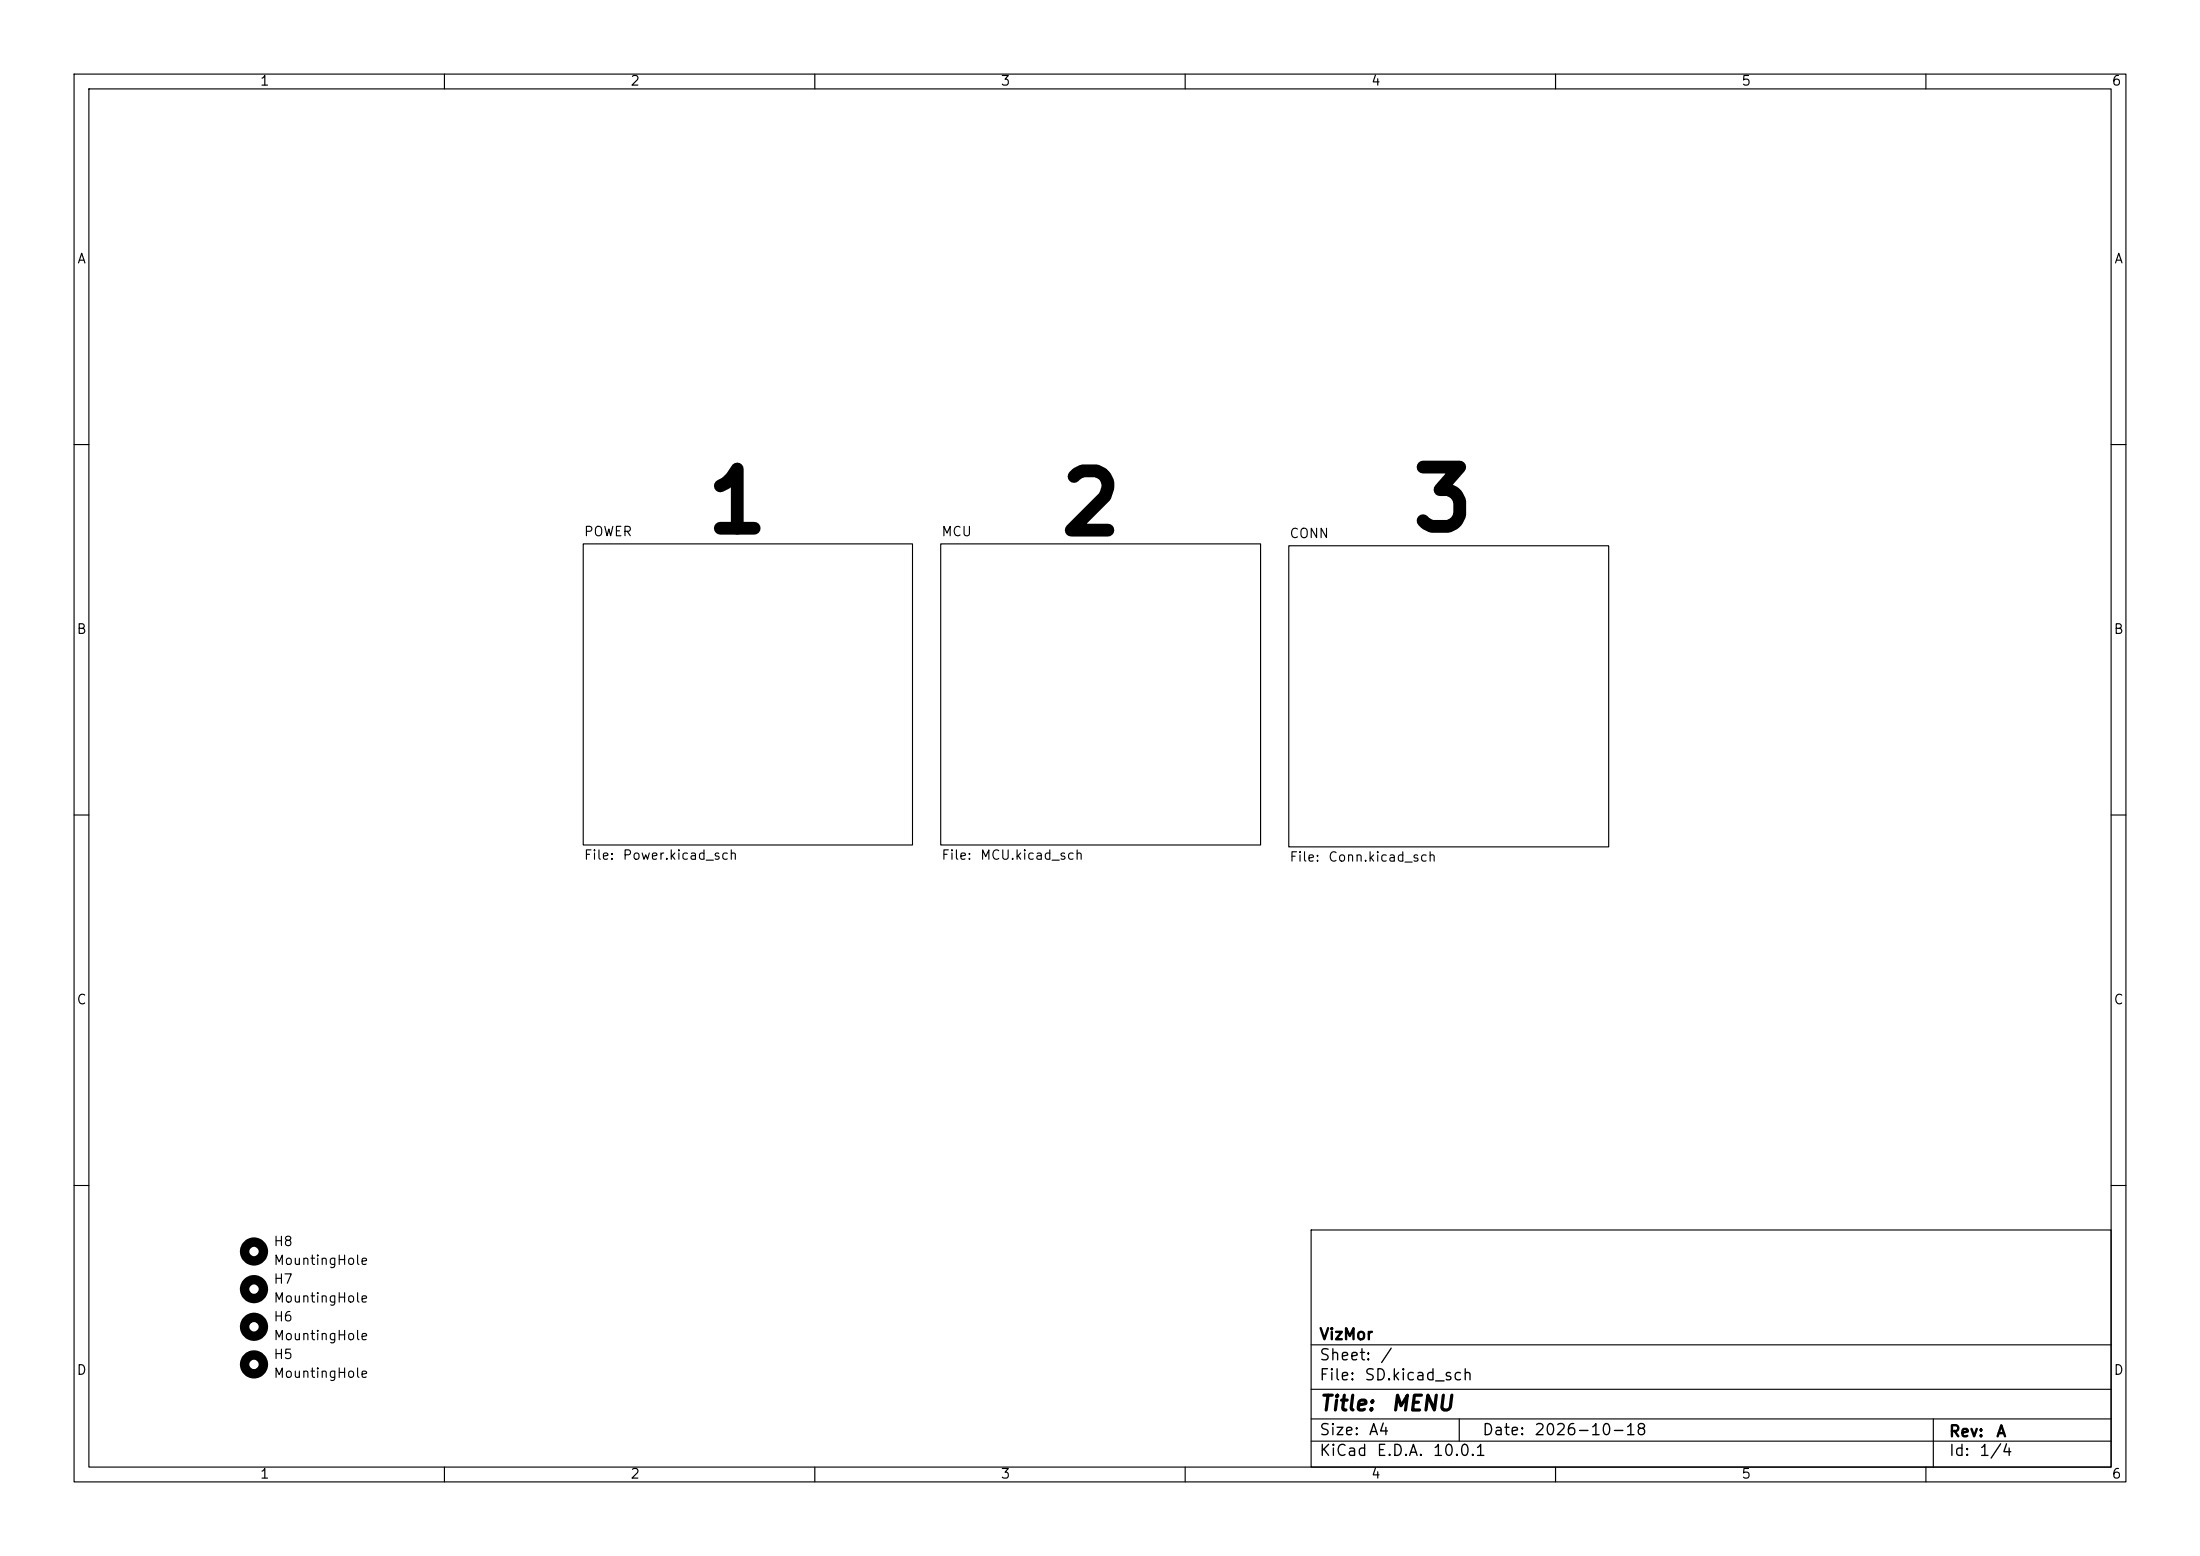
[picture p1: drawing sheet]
<svg xmlns="http://www.w3.org/2000/svg" width="297mm" height="210mm" viewBox="0 0 297 210" stroke-linecap="round" stroke-linejoin="round" font-family="sans-serif">
<g fill="none" stroke="#000" stroke-width=".15">
<path d="M10 10h277v190h-277zM12 12h273v186h-273zM60 10v2M110 10v2M160 10v2M210 10v2M260 10v2M10 60h2M78.7 73.4h44.5v40.6h-44.5zM127 73.4h43.2v40.6h-43.2zM174 73.7h43.2v40.6h-43.2zM285 60h2"/>
<path d="M10 110h2M285 110h2M10 160h2M177 166h108v32h-108zM285 160h2M60 198v2M110 198v2M160 198v2M177 194.5h108M177 191.5h108M177 187.5h108M177 181.5h108"/>
<path d="M197 191.5v3M210 198v2M260 198v2M261 191.5v6.5"/>
</g>
<g fill="none" stroke="#000" stroke-width="1.3">
<circle cx="34.3" cy="168.9" r="1.27"/>
<circle cx="34.3" cy="179.1" r="1.27"/>
<circle cx="34.3" cy="174" r="1.27"/>
<circle cx="34.3" cy="184.1" r="1.27"/>
</g>
<g font-size="8">
<text x="94.9" y="73.7">1</text>
<text x="142.7" y="74">2</text>
<text x="190.2" y="73.5">3</text>
</g>
<g font-size="2">
<text x="178" y="190.9">Title:</text>
<text x="187.7" y="190.9">MENU</text>
</g>
<g font-size="1.5">
<text x="178" y="184">Sheet:</text>
<text x="178" y="181.2">VizMor</text>
<text x="186.2" y="184">/</text>
<text x="178" y="186.7">File:</text>
<text x="184.1" y="186.7">SD.kicad_sch</text>
<text x="178" y="196.9">KiCad</text>
<text x="178" y="194.1">Size:</text>
<text x="184.7" y="194.1">A4</text>
<text x="185.7" y="196.9">E.D.A.</text>
<text x="193.3" y="196.9">10.0.1</text>
<text x="200" y="194.1">Date:</text>
<text x="207" y="194.1">2026-10-18</text>
<text x="263" y="194.3">Rev:</text>
<text x="263" y="196.9">Id:</text>
<text x="267.1" y="196.9">1/4</text>
<text x="269.4" y="194.3">A</text>
</g>
<g font-size="1.3">
<text x="35" y="11.9">1</text>
<text x="85" y="11.9">2</text>
<text x="135" y="11.9">3</text>
<text x="185" y="11.9">4</text>
<text x="235" y="11.9">5</text>
<text x="285" y="11.9">6</text>
<text x="10.3" y="35.9">A</text>
<text x="285.3" y="35.9">A</text>
<text x="78.7" y="72.7">POWER</text>
<text x="127" y="72.7">MCU</text>
<text x="174" y="72.9">CONN</text>
<text x="10.3" y="85.9">B</text>
<text x="285.3" y="85.9">B</text>
<text x="78.7" y="116.4">File:</text>
<text x="84" y="116.4">Power.kicad_sch</text>
<text x="127" y="116.4">File:</text>
<text x="132.2" y="116.4">MCU.kicad_sch</text>
<text x="174" y="116.6">File:</text>
<text x="179.2" y="116.6">Conn.kicad_sch</text>
<text x="10.3" y="135.9">C</text>
<text x="285.3" y="135.9">C</text>
<text x="36.8" y="168.5">H8</text>
<text x="36.8" y="171">MountingHole</text>
<text x="36.8" y="173.6">H7</text>
<text x="36.8" y="178.7">H6</text>
<text x="36.8" y="176.1">MountingHole</text>
<text x="10.3" y="185.9">D</text>
<text x="36.8" y="183.7">H5</text>
<text x="36.8" y="181.2">MountingHole</text>
<text x="285.3" y="185.9">D</text>
<text x="36.8" y="186.3">MountingHole</text>
<text x="35" y="199.9">1</text>
<text x="85" y="199.9">2</text>
<text x="135" y="199.9">3</text>
<text x="185" y="199.9">4</text>
<text x="235" y="199.9">5</text>
<text x="285" y="199.9">6</text>
</g>
</svg>
